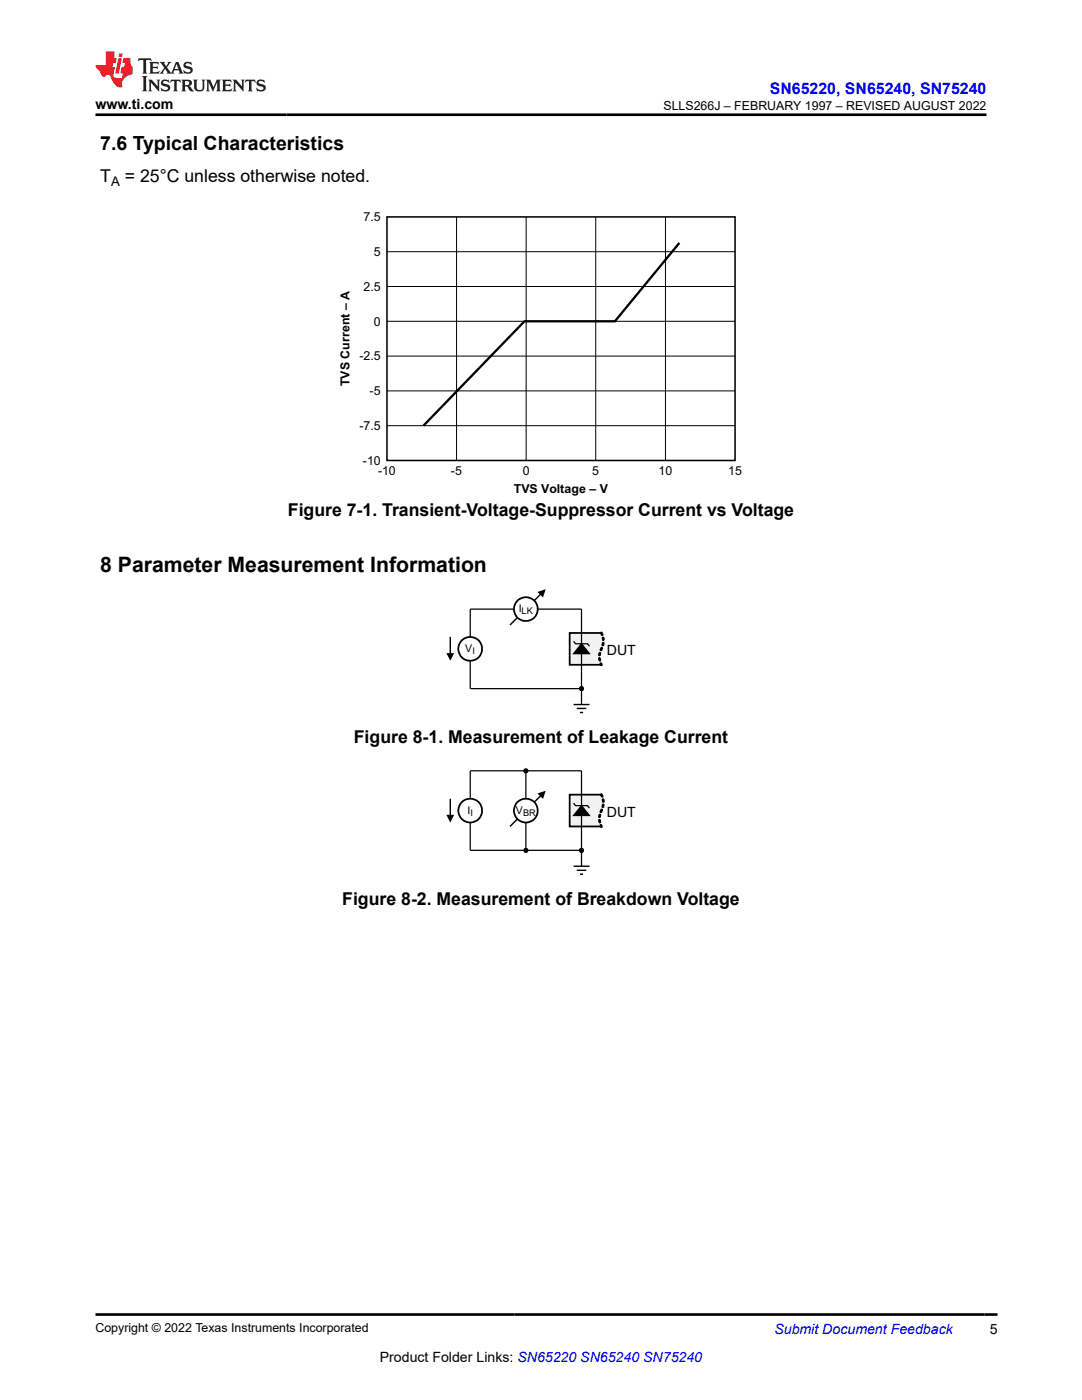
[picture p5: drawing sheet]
<svg xmlns="http://www.w3.org/2000/svg" width="216mm" height="279mm" viewBox="0 0 216 279" stroke-linecap="round" stroke-linejoin="round" font-family="sans-serif">
<path d="M77.2 43.3h69.5v48.6h-69.5z" fill="none" stroke="#000" stroke-width=".31"/>
<path d="M77.2 57.2h69.5M77.2 50.2h69.5M91.1 43.3v48.6M105 43.3v48.6M118.9 43.3v48.6M132.8 43.3v48.6M77.2 78h69.5M77.2 71.1h69.5M77.2 64.1h69.5M77.2 85h69.5" fill="none" stroke="#000" stroke-width=".2"/>
<path d="M135.6 48.5l-12.9 15.6h-18.1l-20.1 20.9" fill="none" stroke="#000" stroke-width=".46"/>
<g fill="none" stroke="#000" stroke-width=".25">
<path d="M116 137.4h-22.2v-15.8h22.2v19"/>
<circle cx="116" cy="137.4" r=".4"/>
</g>
<path d="M89.8 127.1v3.4M114.4 140.6h3.2M115.1 141.4h1.9M115.7 142.2h.6" fill="none" stroke="#000" stroke-width=".28"/>
<g fill="#000">
<path d="M89.1 130.3h1.5l-.8 1.6z"/>
<circle cx="116" cy="137.4" r=".4"/>
</g>
<path d="M113.7 126.3h6.3a4.1 4.1 0 0 1-.3 4l-.1 1.2 .4 1.2h-6.3z" fill-rule="evenodd" fill="#f2f2f2"/>
<path d="M120 126.3h-6.3v6.4h6.3" fill="none" stroke="#000" stroke-width=".35"/>
<path d="M119.8 126.3l.3-.2 .2 .6-.2 .1zM120.2 127.2l.3 .1 .1 .4-.2 .1h-.1zM120.3 128.2h.1l.1 .2v.4l-.2 .1-.2-.2zM119.9 129.3h.3l-.2 .6-.3-.2zM119.6 130.2l.3 .2-.3 .5-.1-.2zM119.5 131.3l.1-.1 .2 .2 .1 .3-.2 .2-.2-.1zM119.8 132.3l.3 .1v.4l-.3-.1-.1-.2z" fill="#000"/>
<path d="M119.5 131.3l.1-.1 .2 .2 .1 .3-.2 .2-.2-.1zM119.6 130.2l.3 .2-.3 .5-.1-.2zM119.8 126.3l.3-.2 .2 .6-.2 .1zM119.8 132.3l.3 .1v.4l-.3-.1-.1-.2zM119.9 129.3h.3l-.2 .6-.3-.2zM120.2 127.2l.3 .1 .1 .4-.2 .1h-.1zM120.3 128.2h.1l.1 .2v.4l-.2 .1-.2-.2z" fill="none" stroke="#000" stroke-width=".2"/>
<path d="M116 128.5l1.6 2h-3.2z" fill="#000"/>
<path d="M114.4 128l.4 .5h2.4l.4 .5M116 128.5l1.6 2h-3.2zM116 126.3v6.4" fill="none" stroke="#000" stroke-width=".25"/>
<circle cx="93.8" cy="129.5" r="2.38" fill="#fff"/>
<circle cx="93.8" cy="129.5" r="2.38" fill="none" stroke="#000" stroke-width=".35"/>
<path d="M107.9 118.5l-6.1 6.2" fill="none" stroke="#000" stroke-width=".28"/>
<path d="M107.3 118.1l1.6-.5-.6 1.6z" fill="#000"/>
<circle cx="104.9" cy="121.6" r="2.37" fill="#fff"/>
<circle cx="104.9" cy="121.6" r="2.37" fill="none" stroke="#000" stroke-width=".35"/>
<g fill="none" stroke="#000" stroke-width=".25">
<path d="M104.9 153.8v15.9M116 169.7h-22.2v-15.9h22.2v19.1"/>
<circle cx="104.9" cy="169.7" r=".39"/>
</g>
<path d="M107.9 158.8l-6.1 6.1M114.4 172.9h3.2M115.1 173.7h1.9M115.7 174.5h.6" fill="none" stroke="#000" stroke-width=".28"/>
<g fill="#000">
<path d="M107.3 158.3l1.6-.5-.6 1.6z"/>
<circle cx="104.9" cy="169.7" r=".39"/>
</g>
<circle cx="104.9" cy="161.8" r="2.37" fill="#fff"/>
<circle cx="104.9" cy="161.8" r="2.37" fill="none" stroke="#000" stroke-width=".35"/>
<circle cx="104.9" cy="153.8" r=".39" fill="#000"/>
<circle cx="104.9" cy="153.8" r=".39" fill="none" stroke="#000" stroke-width=".25"/>
<circle cx="93.8" cy="161.8" r="2.38" fill="#fff"/>
<circle cx="93.8" cy="161.8" r="2.38" fill="none" stroke="#000" stroke-width=".35"/>
<path d="M89.8 159.4v3.4" fill="none" stroke="#000" stroke-width=".28"/>
<g fill="#000">
<path d="M89.1 162.6h1.5l-.8 1.6z"/>
<circle cx="116" cy="169.7" r=".39"/>
</g>
<circle cx="116" cy="169.7" r=".39" fill="none" stroke="#000" stroke-width=".25"/>
<path d="M113.7 158.6h6.3a4.1 4.1 0 0 1-.3 3.9l-.1 1.3 .4 1.1h-6.3z" fill-rule="evenodd" fill="#f2f2f2"/>
<path d="M120 158.6h-6.3v6.3h6.3" fill="none" stroke="#000" stroke-width=".35"/>
<path d="M119.8 158.5l.3-.1 .1 .1 .1 .5-.1 .1-.2-.1zM120.2 159.5l.2-.1 .1 .7h-.2zM120.3 160.5h.1l.1 .2v.3l-.2 .2-.2-.2zM120 161.5l.2 .2-.1 .3-.3 .2-.1-.3zM119.6 162.5h.1l.2 .2-.3 .5-.1-.2zM119.5 163.6l.3 .1 .1 .3-.2 .2-.2-.1zM119.8 164.6l.4 .3-.1 .2-.4-.3z" fill="#000"/>
<path d="M119.8 158.5l.3-.1 .1 .1 .1 .5-.1 .1-.2-.1zM120.2 159.5l.2-.1 .1 .7h-.2zM119.5 163.6l.3 .1 .1 .3-.2 .2-.2-.1zM119.6 162.5h.1l.2 .2-.3 .5-.1-.2zM119.8 164.6l.4 .3-.1 .2-.4-.3zM120 161.5l.2 .2-.1 .3-.3 .2-.1-.3zM120.3 160.5h.1l.1 .2v.3l-.2 .2-.2-.2z" fill="none" stroke="#000" stroke-width=".2"/>
<path d="M116 160.8l1.6 2h-3.2z" fill="#000"/>
<path d="M116 158.6v6.3M114.4 160.3l.4 .5h2.4l.4 .5M116 160.8l1.6 2h-3.2z" fill="none" stroke="#000" stroke-width=".25"/>
<path d="M27.7 11.6l-.2 .6 .5-.2h.6v.1v2.2l-.2 .4h1l-.2-.4v-2.2v-.1h.5l.5 .2-.1-.6zM29.8 12.4l.2 .3v1.6l-.2 .4h1.9l.1-.6a1.08 1.08 0 0 1-1.3 .2v-.7h.6l.4 .2v-.7l-.4 .2h-.6v-.5l.2-.2a1 1 0 0 1 1 .3l-.1-.5zM31.8 12.4l1 1.1-1 1.2h.9l-.2-.2 .4-.8 .5 .8-.2 .2h1.6l-.2-.2 .1-.5h1l.1 .5-.1 .2h.9l-.2-.4-.8-1.9h-.5l-1 2.1-.8-1.1 .9-1h-.8l.2 .2-.5 .6-.3-.6 .1-.2zM35.2 12.8l.4 1h-.8zM36.8 12.5a.65 .65 0 0 0-.2 .7 .65 .65 0 0 0 .6 .5l.7 .1 .1 .3a.79 .79 0 0 1-.7 .4 .79 .79 0 0 1-.7-.5l.1 .7 .2-.1a.93 .93 0 0 0 1.1 0 .93 .93 0 0 0 .4-.9 1.46 1.46 0 0 0-1.2-.6l-.1-.3a1.09 1.09 0 0 1 1.2 .2l-.2-.6-.1 .1-.6-.2zM28.4 15.2l.2 .4v2.2l-.2 .4h1l-.2-.4v-2.2l.2-.4zM29.6 15.9l.2 .4v1.5l-.2 .4h.8l-.3-.4v-1.3l1.7 1.8v-2l.2-.4h-.8l.2 .2 .1 1.1-1.2-1.3zM32.3 16a.65 .65 0 0 0-.2 .8 .65 .65 0 0 0 .7 .4l.6 .2 .1 .2a.79 .79 0 0 1-.7 .4 .79 .79 0 0 1-.7-.5l.1 .7 .2-.1a.93 .93 0 0 0 1.1 .1 .93 .93 0 0 0 .4-1 1.46 1.46 0 0 0-1.2-.5l-.1-.4a1.09 1.09 0 0 1 1.2 .2l-.2-.6-.1 .1-.6-.1zM34.1 15.9l-.1 .6a.63 .63 0 0 1 .7-.3l.1 1.6-.3 .4h1l-.2-.4v-1.6a.66 .66 0 0 1 .8 .3l-.1-.6zM36.2 15.9l.2 .4v1.5l-.2 .4h.9l-.2-.2v-.7h.5l.1 .2a.79 .79 0 0 0 1.2 .6l-1-.9a.61 .61 0 0 0 .6-.6 .61 .61 0 0 0-.5-.7zM36.9 16.2h.2a.47 .47 0 0 1 .5 .1 .47 .47 0 0 1 .1 .5l-.2 .1-.6 .1zM38.5 15.9l.2 .2a2.27 2.27 0 0 0 .4 2 1.04 1.04 0 0 0 1.7-.7v-1.3l.2-.2h-.8l.2 .4v1.1a.6 .6 0 0 1-.6 .6 .6 .6 0 0 1-.6-.6v-1.1l.3-.4zM41.1 15.9l.2 .4v1.5l-.2 .4h.7l-.2-.4v-1.4l.9 1.9 .8-1.9v1.4l-.2 .4h1l-.3-.4v-1.5l.3-.4h-.8l-.7 1.5-.7-1.5zM44.3 15.9l.2 .4v1.5l-.2 .4h1.9l.1-.6a1.09 1.09 0 0 1-1.3 .2v-.7h.6l.4 .2v-.6l-.4 .2h-.6v-.6l.2-.1a1.01 1.01 0 0 1 1 .3l-.1-.6zM46.4 15.9l.3 .4v1.5l-.3 .4h.8l-.2-.4v-1.3l1.6 1.8v-2l.2-.4h-.7l.2 .2v1.1l-1.2-1.3zM49 15.9l-.1 .6a.63 .63 0 0 1 .8-.3v1.6l-.3 .4h1l-.2-.4v-1.6a.66 .66 0 0 1 .8 .3l-.1-.6zM51.4 16a.65 .65 0 0 0-.2 .8 .65 .65 0 0 0 .6 .4l.6 .2 .2 .2a.79 .79 0 0 1-.8 .4 .79 .79 0 0 1-.6-.5l.1 .7 .2-.1a.93 .93 0 0 0 1 .1 .93 .93 0 0 0 .5-1 1.46 1.46 0 0 0-1.3-.5l-.1-.4a1.09 1.09 0 0 1 1.3 .2l-.2-.6-.2 .1-.5-.1z" fill="#231f20"/>
<path d="M21.1 10.3v2.7h-2.1l.1 .4 .9 1a.95 .95 0 0 0 .9 .9 .59 .59 0 0 1 .6-.4 .59 .59 0 0 1 .5 .3l.4 .8a1.59 1.59 0 0 0 2.1 1.4 1.61 1.61 0 0 1 1-2.3l1-.3-.1-1.5a1.59 1.59 0 0 1-.4-1.7h-1.4l-.2 .9h.5l-.1 .9h-.5l-.2 .9v.3l.4 .1-.2 .9h-.6a.73 .73 0 0 1-1.1-.7l.3-1.5h-.5l.2-.9h.5l.2-.9h-.5v-1.3zM23.6 11.6l-.6 3.1h.7l.6-3.1zM23.8 10.7l-.1 .6h.7l.1-.6z" fill="#ed1c24"/>
<path d="M19 22.9h177.8M19.1 262.3h179.9" fill="none" stroke="#000" stroke-width=".53"/>
<text font-size="4.2" x="20" y="114.2">8 Parameter Measurement Information</text>
<text font-size="3.9" x="20" y="29.9">7.6 Typical Characteristics</text>
<g font-size="3.5">
<text x="20" y="36.4">T</text>
<text x="24.9" y="36.4">= 25°C unless otherwise noted.</text>
<text x="57.4" y="103.1">Figure 7-1. Transient-Voltage-Suppressor Current vs Voltage</text>
<text x="70.6" y="148.3">Figure 8-1. Measurement of Leakage Current</text>
<text x="68.3" y="180.6">Figure 8-2. Measurement of Breakdown Voltage</text>
</g>
<text font-size="3.2" fill="#00f" x="153.6" y="18.7">SN65220, SN65240, SN75240</text>
<g font-size="2.8">
<text x="19.1" y="21.8">www.ti.com</text>
<text x="121.1" y="130.7">DUT</text>
<text x="121.1" y="163">DUT</text>
<text x="197.5" y="266.1">5</text>
<text x="75.8" y="271.7">Product Folder Links: SN65220 SN65240 SN75240</text>
</g>
<text font-size="2.8" fill="#00f" x="154.5" y="266.2">Submit Document Feedback</text>
<text font-size="2.6" x="22.2" y="37.1">A</text>
<g font-size="2.5">
<text x="132.4" y="21.9">SLLS266J – FEBRUARY 1997 – REVISED AUGUST 2022</text>
<text x="72.5" y="44.2">7.5</text>
<text x="74.6" y="51.1">5</text>
<text x="72.5" y="58">2.5</text>
<text x="74.6" y="65">0</text>
<text x="71.7" y="71.9">-2.5</text>
<text x="69.7" y="77.1" transform="rotate(-90 69.7 77.1)">TVS Current – A</text>
<text x="73.8" y="78.9">-5</text>
<text x="71.7" y="85.8">-7.5</text>
<text x="72.4" y="92.8">-10</text>
<text x="75.4" y="94.9">-10</text>
<text x="90" y="94.9">-5</text>
<text x="104.3" y="94.9">0</text>
<text x="118.2" y="94.9">5</text>
<text x="131.4" y="94.9">10</text>
<text x="145.3" y="94.9">15</text>
<text x="102.5" y="98.3">TVS Voltage – V</text>
<text x="19" y="265.9">Copyright © 2022 Texas Instruments Incorporated</text>
</g>
<g font-size="2.1">
<text x="103.5" y="122.2">I</text>
<text x="92.8" y="130.2">V</text>
<text x="93.3" y="162.4">I</text>
<text x="103" y="162.4">V</text>
</g>
<g font-size="1.8">
<text x="104.1" y="122.6">LK</text>
<text x="94.3" y="130.6">I</text>
<text x="93.9" y="162.8">I</text>
<text x="104.4" y="162.8">BR</text>
</g>
</svg>
